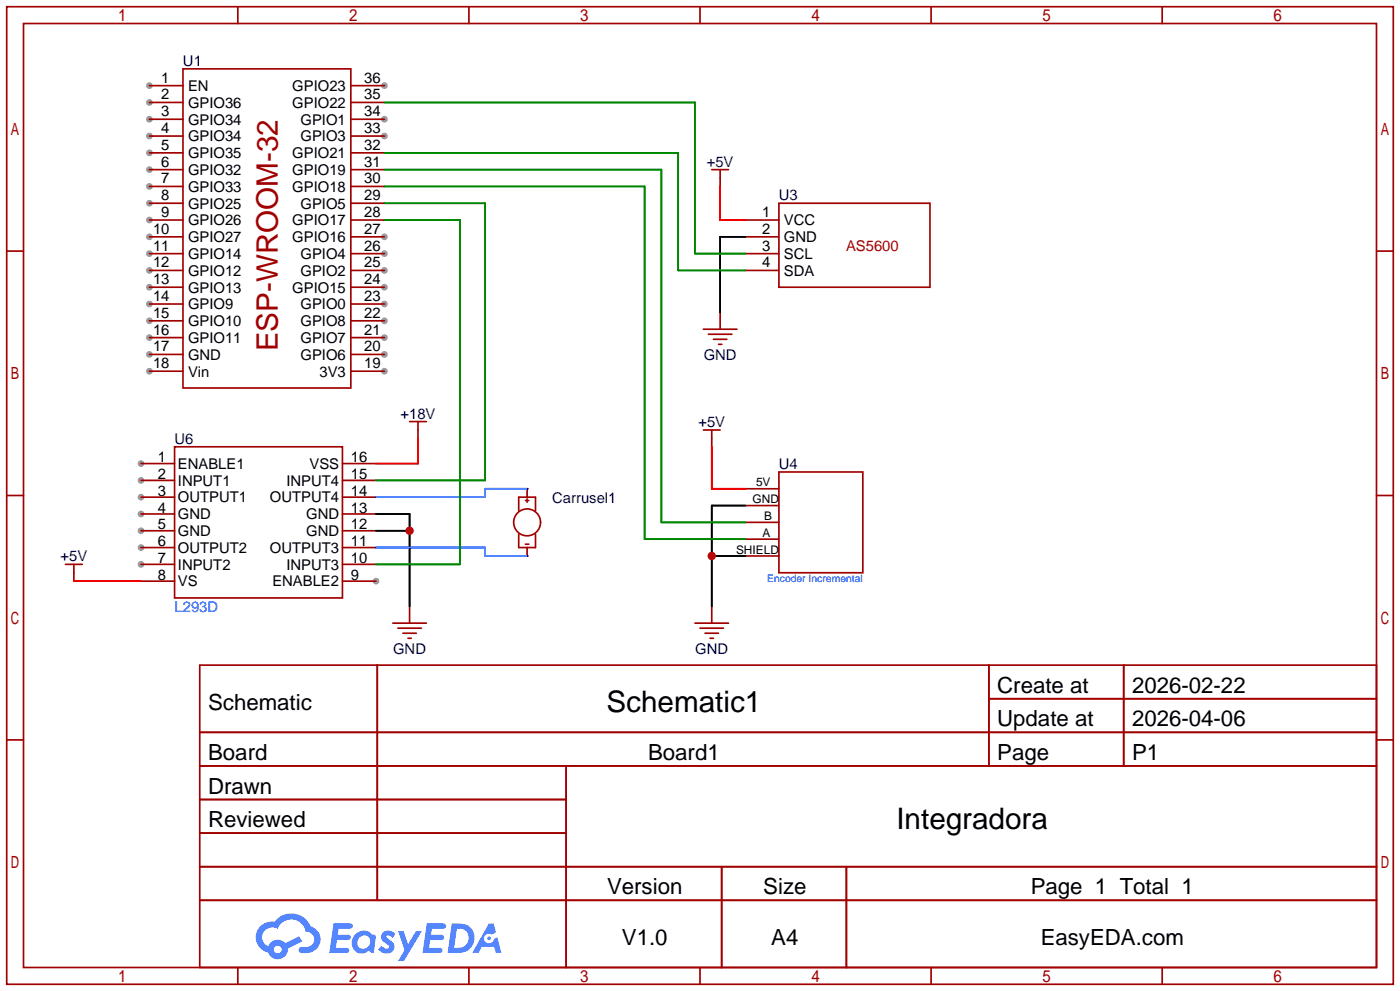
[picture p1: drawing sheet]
<svg xmlns="http://www.w3.org/2000/svg" width="212mm" height="150mm" viewBox="0 0 212 150" stroke-linecap="round" stroke-linejoin="round" font-family="sans-serif">
<g fill="#999">
<circle cx="22.6" cy="20.6" r=".51"/>
<circle cx="22.6" cy="23.1" r=".51"/>
<circle cx="22.6" cy="25.7" r=".51"/>
<circle cx="22.6" cy="28.2" r=".51"/>
<circle cx="22.6" cy="30.7" r=".51"/>
<circle cx="22.6" cy="33.3" r=".51"/>
<circle cx="22.6" cy="35.8" r=".51"/>
<circle cx="22.6" cy="38.4" r=".51"/>
<circle cx="22.6" cy="40.9" r=".51"/>
<circle cx="22.6" cy="43.4" r=".51"/>
<circle cx="22.6" cy="46" r=".51"/>
<circle cx="22.6" cy="48.5" r=".51"/>
<circle cx="22.6" cy="51.1" r=".51"/>
<circle cx="22.6" cy="53.6" r=".51"/>
<circle cx="22.6" cy="56.1" r=".51"/>
<circle cx="58.2" cy="56.1" r=".51"/>
<circle cx="58.2" cy="53.6" r=".51"/>
<circle cx="58.2" cy="51.1" r=".51"/>
<circle cx="58.2" cy="48.5" r=".51"/>
<circle cx="58.2" cy="46" r=".51"/>
<circle cx="58.2" cy="43.4" r=".51"/>
<circle cx="58.2" cy="40.9" r=".51"/>
<circle cx="58.2" cy="38.4" r=".51"/>
<circle cx="58.2" cy="35.8" r=".51"/>
<circle cx="22.6" cy="13" r=".51"/>
<circle cx="22.6" cy="15.5" r=".51"/>
<circle cx="22.6" cy="18" r=".51"/>
<circle cx="58.2" cy="20.6" r=".51"/>
<circle cx="58.2" cy="18" r=".51"/>
<circle cx="58.2" cy="13" r=".51"/>
<circle cx="21.3" cy="70.1" r=".51"/>
<circle cx="21.3" cy="72.6" r=".51"/>
<circle cx="21.3" cy="75.2" r=".51"/>
<circle cx="21.3" cy="77.7" r=".51"/>
<circle cx="21.3" cy="80.3" r=".51"/>
<circle cx="21.3" cy="82.8" r=".51"/>
<circle cx="21.3" cy="85.3" r=".51"/>
<circle cx="56.9" cy="87.9" r=".51"/>
</g>
<g fill="none" stroke="#a10000" stroke-width=".25">
<path d="M1 1h209.8v147.8h-209.8zM3.6 3.6h204.7v142.7h-204.7zM36 1v2.6M71 1v2.6M105.9 1v2.6M140.9 1v2.6M175.9 1v2.6M1 38h2.6M208.3 38h2.5M1 74.9h2.6M208.3 74.9h2.5M1 111.9h2.6"/>
<path d="M30.2 100.6h178.1v45.7h-178.1zM30.2 110.7h178.1M30.2 115.8h178.1M57.1 100.6v35.5M85.7 115.8v30.5M149.6 100.6v15.2M149.6 105.7h58.7M170 100.6v15.2M208.3 111.9h2.5M30.2 120.9h55.5M30.2 131.1h178.1M30.2 126h55.5"/>
<path d="M30.2 136.1h178.1M109.2 131.1v15.2M128.1 131.1v15.2M36 146.3v2.5M71 146.3v2.5M105.9 146.3v2.5M140.9 146.3v2.5M175.9 146.3v2.5"/>
</g>
<g fill="#5487ff">
<path d="M58 141a1.3 1.3 0 0 1 1.8 .3l-.4 .6a.54 .54 0 0 0-.9-.2v.1a2.32 2.32 0 0 1 1.2 1.4 1.36 1.36 0 0 1-1.1 1 1.36 1.36 0 0 1-1.4-.6l.5-.6a.7 .7 0 0 0 1.2 .3l-.1-.3a2.4 2.4 0 0 1-1.2-1.3l.2-.5z"/>
<path d="M60.2 140.8h.9l.6 2 1.2-2h.9l-2.7 4.5h-.9l1-1.6z"/>
<path d="M50.5 139.6h1.6a1.31 1.31 0 0 1 1.2 .2 .4 .4 0 0 1-.3 .6h-1.8l-.1 1h1.6a.4 .4 0 0 1 .4 .4 .4 .4 0 0 1-.4 .4l-1.7-.1-.2 1.2h.8a1.23 1.23 0 0 1 1.2 .2 .39 .39 0 0 1-.3 .6h-2.7z"/>
<path d="M64.6 139.6h1.6a1.32 1.32 0 0 1 1.2 .2 .39 .39 0 0 1-.3 .6h-1.8l-.1 1h1.7a.4 .4 0 0 1 .3 .4 .4 .4 0 0 1-.4 .3h-1.7l-.2 1.2h.8a1.23 1.23 0 0 1 1.2 .2 .39 .39 0 0 1-.3 .6h-2.7z"/>
<path d="M74 139.6h.7l.4 1.4-.7 .3a.75 .75 0 0 0-1.1 .3 .75 .75 0 0 0 .5 1.1 .75 .75 0 0 0 .9-.7l.5-.3 .7 2.4h-.9l-.2-.9h-1.9l-.5 .9h-.9z"/>
<path d="M68.4 139.6l-.7 4.5h1.5a2.27 2.27 0 0 0 2.5-1.6 2.27 2.27 0 0 0-1.3-2.7zM69.1 140.4a1.5 1.5 0 0 1 1.8 1.6 1.5 1.5 0 0 1-1.9 1.3h-.3z"/>
<path d="M53.8 141.3a1.62 1.62 0 0 0-.4 2.1 1.62 1.62 0 0 0 2 .6l.4-.2 .3 .2 .5 .1 .3-2.5-.2-.2-.2-.1a.57 .57 0 0 1-.6-.3 1.73 1.73 0 0 0-2.1 .3zM54.4 141.8a.96 .96 0 0 1 1.4 0 .96 .96 0 0 1-.2 1.4 .95 .95 0 0 1-1.4 0 .95 .95 0 0 1 .2-1.4z"/>
<path d="M39.4 140a2.37 2.37 0 0 0 1.2 4.1 1.54 1.54 0 0 0 1.7 .9 1.54 1.54 0 0 0 1.3-1.6l2.1-1-.5-.8-2 1a1.57 1.57 0 0 0-2.6 .5 1.5 1.5 0 0 1-.8-2.1 1.5 1.5 0 0 1 2.2-.5 2.23 2.23 0 0 1 2.3-1.4 2.23 2.23 0 0 1 2 1.8 1.16 1.16 0 0 1 1.2 1.1 1.16 1.16 0 0 1-1.1 1.2h-.6a.47 .47 0 0 0-.6 .4 .47 .47 0 0 0 .4 .5 2.26 2.26 0 0 0 2.9-2.5 2.12 2.12 0 0 0-1.5-1.5 3.2 3.2 0 0 0-5.5-.7l-.3-.1a2.55 2.55 0 0 0-1.8 .7zM41.5 143.6a.58 .58 0 0 1 1.1 0 .58 .58 0 0 1-1.1 0z"/>
<circle cx="74" cy="141.9" r=".28"/>
</g>
<g fill="none" stroke="#a10000" stroke-width=".25">
<path d="M22.6 13h5.1M22.6 15.5h5.1M22.6 18h5.1M27.7 10.4h25.4v48.3h-25.4zM53.1 13h5.1M53.1 15.5h5.1M53.1 18h5.1M22.6 20.6h5.1M22.6 23.1h5.1M22.6 25.7h5.1M22.6 28.2h5.1M22.6 30.7h5.1"/>
<path d="M22.6 33.3h5.1M22.6 35.8h5.1M22.6 38.4h5.1M53.1 20.6h5.1M53.1 23.1h5.1M53.1 25.7h5.1M53.1 28.2h5.1M53.1 30.7h5.1M53.1 33.3h5.1M53.1 35.8h5.1M53.1 38.4h5.1M107.7 25.7h2.5"/>
<path d="M109 25.7v2.5M112.8 33.3h5.1M112.8 35.8h5.1M112.8 38.4h5.1M117.9 30.7h22.8v12.7h-22.8zM22.6 40.9h5.1M22.6 43.4h5.1M22.6 46h5.1M22.6 48.5h5.1M22.6 51.1h5.1M22.6 53.6h5.1M22.6 56.1h5.1"/>
<path d="M53.1 40.9h5.1M53.1 43.4h5.1M53.1 46h5.1M53.1 48.5h5.1M53.1 51.1h5.1M53.1 53.6h5.1M53.1 56.1h5.1M106.4 49.8h5.1M107.2 50.5h3.5M107.9 51.3h2.1M108.7 52.1h.5M109 47.2v2.6"/>
<path d="M112.8 40.9h5.1M21.3 75.2h5.1M21.3 70.1h5.1M21.3 72.6h5.1M21.3 77.7h5.1M26.4 67.6h25.4v22.8h-25.4zM51.8 75.2h5.1M51.8 70.1h5.1M51.8 72.6h5.1M51.8 77.7h5.1M62 63.8h2.5M63.2 63.8v2.5"/>
<path d="M78.5 77.2v-2h2.5v2M79.5 75.7h.5M79.8 73.9h.1M79.8 73.9v1.3M79.8 75.4v.5M106.4 65h2.6M107.7 65v2.6M112.8 79h5.1M112.8 76.5h5.1M112.8 73.9h5.1M117.9 71.4h12.7v15.2h-12.7zM9.9 85.3h2.5"/>
<path d="M11.2 85.3v2.6M21.3 82.8h5.1M21.3 80.3h5.1M21.3 85.3h5.1M21.3 87.9h5.1M51.8 82.8h5.1M51.8 80.3h5.1M51.8 85.3h5.1M51.8 87.9h5.1M59.4 94.2h5.1M60.2 95h3.6M61 95.8h2"/>
<path d="M61.7 96.5h.5M62 91.7v2.5M78.5 80.8v2h2.5v-2M79.5 82.3h.5M79.8 84.1h.1M79.8 82.8v1.3M105.2 94.2h5M105.9 95h3.6M106.7 95.8h2M107.4 96.5h.5M107.7 91.7v2.5M112.8 84.1h5.1"/>
<path d="M112.8 81.5h5.1"/>
<circle cx="79.8" cy="79" r="2.03"/>
</g>
<path d="M112.8 35.8h-3.8v11.4M56.9 77.7h5.1v14M112.8 76.5h-5.1v15.2M56.9 80.3h5.1M107.7 84.1h5.1" fill="none" stroke="#000" stroke-width=".25"/>
<path d="M109 28.2v5.1h3.8M63.2 66.3v3.8h-6.3M107.7 67.6v6.3h5.1M11.2 87.9h10.1" fill="none" stroke="#f00" stroke-width=".25"/>
<path d="M58.2 15.5h47v22.9h7.6M58.2 23.1h44.4v17.8h10.2M58.2 25.7h41.9v53.3h12.7M58.2 33.3h11.4v52h-12.7M58.2 30.7h15.2v41.9h-16.5M58.2 28.2h39.3v53.3h15.3" fill="none" stroke="#008700" stroke-width=".25"/>
<path d="M79.8 73.9h-6.4v1.3h-16.5M56.9 82.8h16.5v1.3h6.4" fill="none" stroke="#00f" stroke-width=".25"/>
<g fill="#c00">
<circle cx="107.7" cy="84.1" r=".63"/>
<circle cx="62" cy="80.3" r=".63"/>
</g>
<text font-size="4.5" fill="#a00000" x="42" y="53.1" transform="rotate(-90 42 53.1)">ESP-WROOM-32</text>
<g font-size="4.5">
<text x="91.8" y="107.6">Schematic1</text>
<text x="135.6" y="125.4">Integradora</text>
</g>
<g font-size="3.4">
<text x="31.5" y="107.3">Schematic</text>
<text x="150.9" y="104.8">Create at</text>
<text x="171.3" y="104.8">2026-02-22</text>
<text x="150.9" y="109.8">Update at</text>
<text x="171.3" y="109.8">2026-04-06</text>
<text x="31.5" y="114.9">Board</text>
<text x="98.1" y="114.9">Board1</text>
<text x="150.9" y="114.9">Page</text>
<text x="171.3" y="114.9">P1</text>
<text x="31.5" y="120">Drawn</text>
<text x="31.5" y="125.1">Reviewed</text>
<text x="91.9" y="135.2">Version</text>
<text x="115.5" y="135.2">Size</text>
<text x="156" y="135.2">Page 1 Total 1</text>
<text x="94.1" y="142.9">V1.0</text>
<text x="116.7" y="142.9">A4</text>
<text x="157.5" y="142.9">EasyEDA.com</text>
</g>
<g font-size="2.2" fill="#000080">
<text x="27.7" y="10">U1</text>
<text x="106.9" y="25.2">+5V</text>
<text x="117.9" y="30.3">U3</text>
<text x="106.5" y="54.4">GND</text>
<text x="60.6" y="63.3">+18V</text>
<text x="105.7" y="64.6">+5V</text>
<text x="26.4" y="67.1">U6</text>
<text x="117.9" y="70.9">U4</text>
<text x="83.6" y="76">Carrusel1</text>
<text x="9.2" y="84.9">+5V</text>
<text x="59.5" y="98.9">GND</text>
<text x="105.2" y="98.9">GND</text>
</g>
<g font-size="2.2">
<text x="24.4" y="12.5">1</text>
<text x="24.4" y="15">2</text>
<text x="24.4" y="17.6">3</text>
<text x="28.4" y="13.8">EN</text>
<text x="28.4" y="16.3">GPIO36</text>
<text x="44.2" y="16.3">GPIO22</text>
<text x="44.2" y="13.8">GPIO23</text>
<text x="55.1" y="17.6">34</text>
<text x="55.1" y="15">35</text>
<text x="55.1" y="12.5">36</text>
<text x="24.4" y="20.1">4</text>
<text x="24.4" y="22.7">5</text>
<text x="28.4" y="21.4">GPIO34</text>
<text x="28.4" y="23.9">GPIO35</text>
<text x="28.4" y="18.9">GPIO34</text>
<text x="44.2" y="23.9">GPIO21</text>
<text x="45.5" y="21.4">GPIO3</text>
<text x="45.5" y="18.9">GPIO1</text>
<text x="55.1" y="22.7">32</text>
<text x="55.1" y="20.1">33</text>
<text x="24.4" y="25.2">6</text>
<text x="24.4" y="27.7">7</text>
<text x="28.4" y="26.5">GPIO32</text>
<text x="28.4" y="29">GPIO33</text>
<text x="44.2" y="29">GPIO18</text>
<text x="44.2" y="26.5">GPIO19</text>
<text x="55.1" y="27.7">30</text>
<text x="55.1" y="25.2">31</text>
<text x="23.2" y="35.4">10</text>
<text x="24.4" y="30.3">8</text>
<text x="24.4" y="32.8">9</text>
<text x="28.4" y="31.6">GPIO25</text>
<text x="28.4" y="34.1">GPIO26</text>
<text x="44.2" y="34.1">GPIO17</text>
<text x="45.5" y="31.6">GPIO5</text>
<text x="55.1" y="35.4">27</text>
<text x="55.1" y="32.8">28</text>
<text x="55.1" y="30.3">29</text>
<text x="115.3" y="32.8">1</text>
<text x="115.3" y="35.4">2</text>
<text x="118.6" y="34.1">VCC</text>
<text x="23.2" y="37.9">11</text>
<text x="23.2" y="40.4">12</text>
<text x="28.4" y="36.6">GPIO27</text>
<text x="28.4" y="39.2">GPIO14</text>
<text x="28.4" y="41.7">GPIO12</text>
<text x="44.2" y="36.6">GPIO16</text>
<text x="45.5" y="41.7">GPIO2</text>
<text x="45.5" y="39.2">GPIO4</text>
<text x="55.1" y="40.4">25</text>
<text x="55.1" y="37.9">26</text>
<text x="115.3" y="37.9">3</text>
<text x="115.3" y="40.4">4</text>
<text x="118.6" y="36.6">GND</text>
<text x="118.6" y="39.2">SCL</text>
<text x="118.6" y="41.7">SDA</text>
<text x="23.2" y="43">13</text>
<text x="23.2" y="45.5">14</text>
<text x="28.4" y="44.3">GPIO13</text>
<text x="28.4" y="46.8">GPIO9</text>
<text x="44.2" y="44.3">GPIO15</text>
<text x="45.5" y="46.8">GPIO0</text>
<text x="55.1" y="45.5">23</text>
<text x="55.1" y="43">24</text>
<text x="23.2" y="48.1">15</text>
<text x="23.2" y="50.6">16</text>
<text x="23.2" y="53.1">17</text>
<text x="28.4" y="49.3">GPIO10</text>
<text x="28.4" y="51.9">GPIO11</text>
<text x="45.5" y="51.9">GPIO7</text>
<text x="45.5" y="49.3">GPIO8</text>
<text x="55.1" y="53.1">20</text>
<text x="55.1" y="50.6">21</text>
<text x="55.1" y="48.1">22</text>
<text x="23.2" y="55.7">18</text>
<text x="28.4" y="54.4">GND</text>
<text x="28.4" y="57">Vin</text>
<text x="45.5" y="54.4">GPIO6</text>
<text x="48.3" y="57">3V3</text>
<text x="55.1" y="55.7">19</text>
<text x="23.9" y="69.9">1</text>
<text x="26.9" y="70.9">ENABLE1</text>
<text x="46.8" y="70.9">VSS</text>
<text x="53.1" y="69.9">16</text>
<text x="23.9" y="72.4">2</text>
<text x="23.9" y="75">3</text>
<text x="23.9" y="77.5">4</text>
<text x="26.9" y="73.4">INPUT1</text>
<text x="26.9" y="76">OUTPUT1</text>
<text x="40.8" y="76">OUTPUT4</text>
<text x="43.3" y="73.4">INPUT4</text>
<text x="53.1" y="77.5">13</text>
<text x="53.1" y="75">14</text>
<text x="53.1" y="72.4">15</text>
<text x="23.9" y="80">5</text>
<text x="23.9" y="82.6">6</text>
<text x="26.9" y="78.5">GND</text>
<text x="26.9" y="81.1">GND</text>
<text x="26.9" y="83.6">OUTPUT2</text>
<text x="40.8" y="83.6">OUTPUT3</text>
<text x="46.3" y="81.1">GND</text>
<text x="46.3" y="78.5">GND</text>
<text x="53.1" y="82.6">11</text>
<text x="53.1" y="80">12</text>
<text x="23.9" y="85.1">7</text>
<text x="23.9" y="87.7">8</text>
<text x="26.9" y="86.1">INPUT2</text>
<text x="26.9" y="88.7">VS</text>
<text x="41.2" y="88.7">ENABLE2</text>
<text x="43.3" y="86.1">INPUT3</text>
<text x="53.1" y="87.7">9</text>
<text x="53.1" y="85.1">10</text>
</g>
<text font-size="2.2" fill="#a00000" x="128" y="37.9">AS5600</text>
<text font-size="2.2" fill="#00f" x="26.4" y="92.5">L293D</text>
<g font-size="1.8">
<text x="113.9" y="76.1">GND</text>
<text x="114.4" y="73.6">5V</text>
<text x="111.4" y="83.7">SHIELD</text>
<text x="115.4" y="81.2">A</text>
<text x="115.6" y="78.6">B</text>
</g>
<text font-size="1.6" fill="#00f" x="116.1" y="88.1">Encoder Incremental</text>
</svg>
